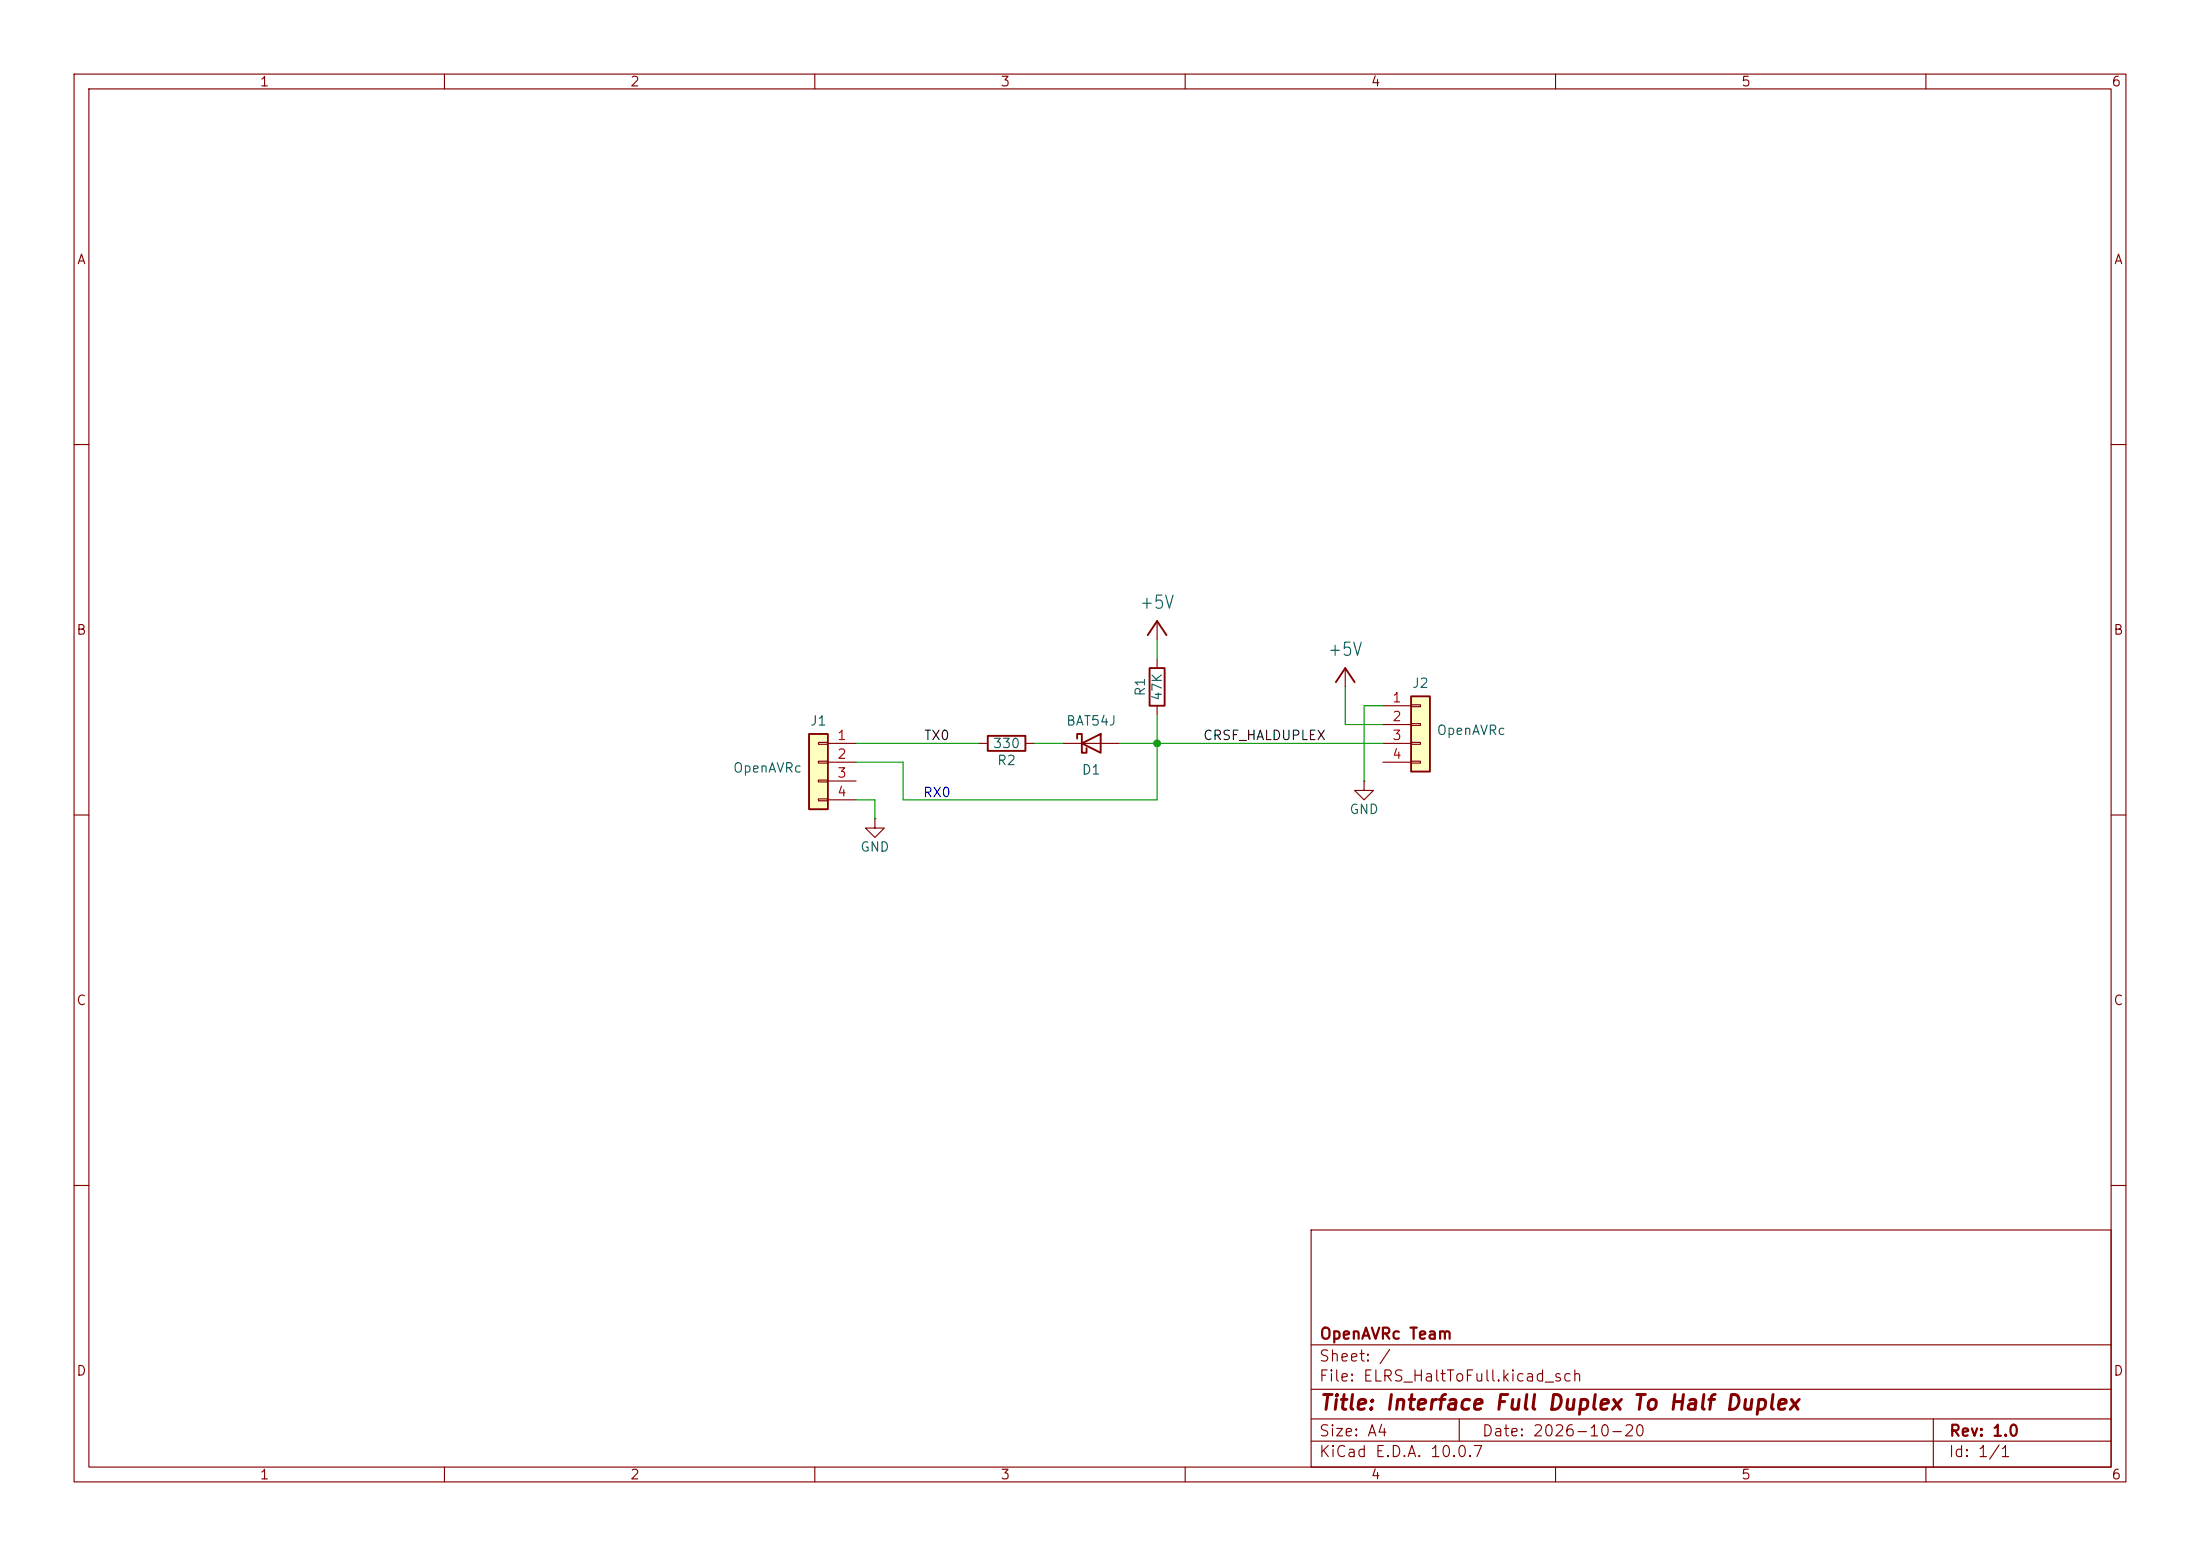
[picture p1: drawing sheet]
<svg xmlns="http://www.w3.org/2000/svg" width="297mm" height="210mm" viewBox="0 0 297 210" stroke-linecap="round" stroke-linejoin="round" font-family="sans-serif">
<g fill="none" stroke="#840000" stroke-width=".15">
<path d="M10 10h277v190h-277zM12 12h273v186h-273zM60 10v2M110 10v2M160 10v2M210 10v2M260 10v2M10 60h2M285 60h2M156.2 83.8v2.6M156.2 88.9v1.3M156.2 95.3v1.2"/>
<path d="M181.6 90.2v2.5M10 110h2M118.1 110.5v1.3h1.3l-1.3 1.2-1.3-1.2h1.3M118.1 110.5h.1M132.1 100.3h1.2M138.4 100.3h1.3M143.5 100.3h7.6M285 110h2M10 160h2M177 166h108v32h-108zM285 160h2M60 198v2"/>
<path d="M110 198v2M160 198v2M177 194.5h108M177 191.5h108M177 187.5h108M177 181.5h108M197 191.5v3M210 198v2M260 198v2M261 191.5v6.5"/>
</g>
<path d="M133.3 99.3h5.1v2h-5.1zM145.4 99.7v-.6h.6v2.5h.7v-.6M154.9 85.7l1.3-1.9 1.3 1.9M155.2 90.2h2v5.1h-2zM180.3 92.1l1.3-1.9 1.3 1.9M146 100.3l2.6-1.2v2.5z" fill="none" stroke="#840000" stroke-width=".25"/>
<path d="M109.2 99.1h2.6v10.1h-2.6z" fill="#ffffc2"/>
<path d="M109.2 99.1h2.6v10.1h-2.6z" fill="none" stroke="#840000" stroke-width=".25"/>
<path d="M110.5 100.2h1.3v.3h-1.3zM110.5 102.7h1.3v.3h-1.3zM110.5 105.3h1.3v.2h-1.3zM110.5 107.8h1.3v.3h-1.3zM111.8 100.3h3.8M111.8 102.9h3.8M111.8 105.4h3.8M111.8 108h3.8" fill="none" stroke="#840000" stroke-width=".15"/>
<path d="M190.5 94h2.5v10.1h-2.5z" fill="#ffffc2"/>
<path d="M190.5 94h2.5v10.1h-2.5z" fill="none" stroke="#840000" stroke-width=".25"/>
<path d="M186.7 95.3h3.8M186.7 97.8h3.8M190.5 95.1h1.3v.3h-1.3zM190.5 97.7h1.3v.2h-1.3zM184.1 105.4v1.3h1.3l-1.3 1.3-1.2-1.3h1.2M184.1 105.4h.1M186.7 100.3h3.8M186.7 102.9h3.8M190.5 100.2h1.3v.3h-1.3zM190.5 102.7h1.3v.3h-1.3z" fill="none" stroke="#840000" stroke-width=".15"/>
<path d="M156.2 96.5v11.5h-34.3v-5.1h-6.3M156.2 86.4v2.5M181.6 92.7v5.1h5.1M186.7 95.3h-2.6v10.1M115.6 100.3h16.5M115.6 108h2.5v2.5M139.7 100.3h3.8M151.1 100.3h35.6" fill="none" stroke="#009600" stroke-width=".15"/>
<circle cx="156.2" cy="100.3" r=".46" fill="#009600" stroke="#009600" stroke-width=".14"/>
<text font-size="2" fill="#840000" x="178" y="190.8">Title: Interface Full Duplex To Half Duplex</text>
<g font-size="1.8" fill="#006464">
<text x="153.8" y="82.6">+5V</text>
<text x="179.2" y="89">+5V</text>
</g>
<g font-size="1.5" fill="#840000">
<text x="178" y="184.1">Sheet: /</text>
<text x="178" y="181.1">OpenAVRc Team</text>
<text x="178" y="186.8">File: ELRS_HaltToFull.kicad_sch</text>
<text x="178" y="197">KiCad E.D.A. 10.0.7</text>
<text x="178" y="194.2">Size: A4</text>
<text x="200" y="194.2">Date: 2026-10-20</text>
<text x="263" y="197">Id: 1/1</text>
<text x="263" y="194.2">Rev: 1.0</text>
</g>
<g font-size="1.3" fill="#840000">
<text x="35" y="12">1</text>
<text x="85" y="12">2</text>
<text x="135" y="12">3</text>
<text x="185" y="12">4</text>
<text x="235" y="12">5</text>
<text x="285" y="12">6</text>
<text x="10.3" y="36">A</text>
<text x="285.3" y="36">A</text>
<text x="10.2" y="86">B</text>
<text x="285.2" y="86">B</text>
<text x="10.2" y="136">C</text>
<text x="285.2" y="136">C</text>
<text x="10.2" y="186">D</text>
<text x="285.2" y="186">D</text>
<text x="35" y="200">1</text>
<text x="85" y="200">2</text>
<text x="135" y="200">3</text>
<text x="185" y="200">4</text>
<text x="235" y="200">5</text>
<text x="285" y="200">6</text>
</g>
<g font-size="1.3" fill="#006464">
<text x="154.9" y="94.1" transform="rotate(-90 154.9 94.1)">R1</text>
<text x="157.2" y="94.7" transform="rotate(-90 157.2 94.7)">47K</text>
<text x="190.6" y="93.2">J2</text>
<text x="109.3" y="98.2">J1</text>
<text x="133.9" y="101.3">330</text>
<text x="143.8" y="98.2">BAT54J</text>
<text x="193.9" y="99.5">OpenAVRc</text>
<text x="98.9" y="104.6">OpenAVRc</text>
<text x="134.5" y="103.6">R2</text>
<text x="146" y="104.8">D1</text>
<text x="182.1" y="110.2">GND</text>
<text x="116" y="115.3">GND</text>
</g>
<g font-size="1.3" fill="#a90000">
<text x="187.9" y="95.1">1</text>
<text x="112.9" y="100.2">1</text>
<text x="187.9" y="97.7">2</text>
<text x="187.9" y="100.2">3</text>
<text x="112.9" y="102.7">2</text>
<text x="112.9" y="105.3">3</text>
<text x="112.9" y="107.8">4</text>
<text x="187.9" y="102.7">4</text>
</g>
<g font-size="1.3" fill="#0f0f0f">
<text x="124.7" y="100.2">TX0</text>
<text x="162.3" y="100.2">CRSF_HALDUPLEX</text>
</g>
<text font-size="1.3" fill="#0000c2" x="124.5" y="107.9">RX0</text>
</svg>
